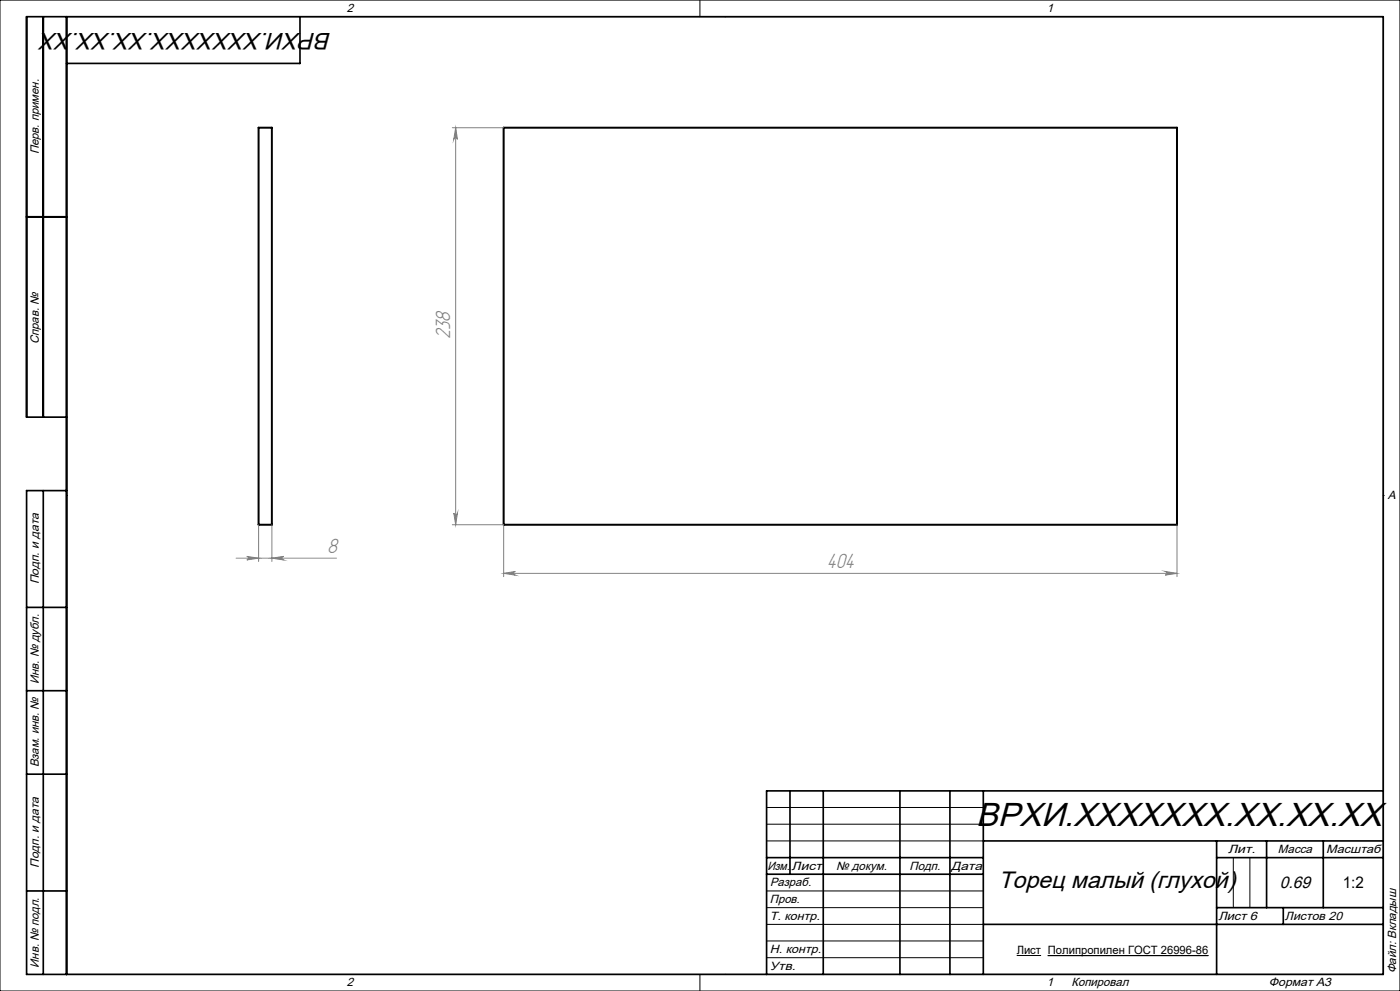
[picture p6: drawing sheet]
<svg xmlns="http://www.w3.org/2000/svg" width="420mm" height="297mm" viewBox="0 0 420 297" stroke-linecap="round" stroke-linejoin="round" font-family="sans-serif">
<path d="M77.6 38.3h4v119h-4zM151.1 38.3h202v119h-202zM8 65h12" fill="none" stroke="#000" stroke-width=".6"/>
<g fill="none" stroke="#000" stroke-width=".3">
<path d="M0 0h420v297h-420zM20 5h395v287h-395zM210 0v5M217.5 5h.1M20 148.5h.1M415 148.5h.1M230 242h65M230 247h65M230 252h65M370 257v15M375 257v15M230 267h65"/>
<path d="M230 272h65M230 277h65M210 292v5M217.5 292h.1M230 282h65M230 287h65M305 286.4h7.3M314.4 286.4h48.1"/>
</g>
<g fill="none" stroke="#808080" stroke-width=".3">
<path d="M135.7 38.3h15.4M136.7 38.3l.5 3.5a.55 .55 0 0 0-.5-.5 .55 .55 0 0 0-.6 .5zM136.7 38.3v119M77.6 157.3v11M81.6 157.3v11M135.7 157.3h15.4M136.1 153.8a.55 .55 0 0 0 .6 .5 .55 .55 0 0 0 .5-.5l-.5 3.5zM151.1 157.3v15.5M353.1 157.3v15.5M70.8 167.3h30.1M74 166.8l3.6 .5-3.6 .5a.53 .53 0 0 0 .6-.5 .53 .53 0 0 0-.6-.5zM81.6 167.3l3.5-.5a.53 .53 0 0 0-.5 .5 .53 .53 0 0 0 .5 .5z"/>
<path d="M151.1 171.8h202M151.1 171.8l3.5-.5a.55 .55 0 0 0-.5 .5 .55 .55 0 0 0 .5 .6zM349.6 171.3l3.5 .5-3.5 .6a.55 .55 0 0 0 .5-.6 .55 .55 0 0 0-.5-.5z"/>
</g>
<g fill="none" stroke="#000" stroke-width=".5">
<path d="M13 5v120M20 5v287M90 5v14h-70M8 65h12M20 125h-12v-120h407v287h-407v-145h12M13 147v145M8 182h12M8 207h12M8 232h12M237 237v25M247 237v55M270 237v55"/>
<path d="M285 237v55M295 237v55M415 237h-185v55M230 257h65M295 252h120M365 252v40M365 257h50M380 252v20M397 252v20M8 267h12M230 262h65M295 277h120"/>
<path d="M365 272h50M385 272v5"/>
</g>
<g fill="#808080">
<path d="M151.1 171.8l3.5-.5a.55 .55 0 0 0-.5 .5 .55 .55 0 0 0 .5 .6zM349.6 171.3l3.5 .5-3.5 .6a.55 .55 0 0 0 .5-.6 .55 .55 0 0 0-.5-.5zM74 166.8l3.6 .5-3.6 .5a.53 .53 0 0 0 .6-.5 .53 .53 0 0 0-.6-.5zM81.6 167.3l3.5-.5a.53 .53 0 0 0-.5 .5 .53 .53 0 0 0 .5 .5z"/>
<path d="M136.7 38.3l.5 3.5a.55 .55 0 0 0-.5-.5 .55 .55 0 0 0-.6 .5zM136.1 153.8a.55 .55 0 0 0 .6 .5 .55 .55 0 0 0 .5-.5l-.5 3.5z"/>
</g>
<text font-size="10" x="292.8" y="247.6">ВРХИ.XXXXXXX.XX.XX.XX</text>
<g font-size="7.1">
<text x="99.4" y="9.8" transform="rotate(-180 99.4 9.8)">ВРХИ.XXXXXXX.XX.XX.XX</text>
<text x="299.5" y="266.1">Торец малый (глухой)</text>
</g>
<g font-size="6.9" fill="#808080">
<text x="135" y="101.7" transform="rotate(-90 135 101.7)">238</text>
<text x="98.2" y="165.6">8</text>
<text x="248" y="170.1">404</text>
</g>
<text font-size="5" x="383.9" y="266.1">0.69</text>
<text font-size="4.8" x="402.8" y="266.1">1:2</text>
<g font-size="3.6">
<text x="104" y="3.6">2</text>
<text x="314" y="3.6">1</text>
<text x="11.6" y="46.3" transform="rotate(-90 11.6 46.3)">Перв. примен.</text>
<text x="11.6" y="103.2" transform="rotate(-90 11.6 103.2)">Справ. №</text>
<text x="416.4" y="149.6">A</text>
<text x="11.6" y="175.1" transform="rotate(-90 11.6 175.1)">Подп. и дата</text>
<text x="11.6" y="205" transform="rotate(-90 11.6 205)">Инв. № дубл.</text>
<text x="11.6" y="230" transform="rotate(-90 11.6 230)">Взам. инв. №</text>
<text x="368.4" y="255.6">Лит.</text>
<text x="383.4" y="255.6">Масса</text>
<text x="397.8" y="255.6">Масштаб</text>
<text x="11.6" y="260.1" transform="rotate(-90 11.6 260.1)">Подп. и дата</text>
<text x="230.2" y="260.6">Изм.</text>
<text x="237.5" y="260.6">Лист</text>
<text x="250.9" y="260.6">№ докум.</text>
<text x="272.9" y="260.6">Подп.</text>
<text x="285.4" y="260.6">Дата</text>
<text x="231" y="265.6">Разраб.</text>
<text x="231" y="275.6">Т. контр.</text>
<text x="231" y="270.6">Пров.</text>
<text x="365.5" y="275.6">Лист 6</text>
<text x="385.5" y="275.6">Листов 20</text>
<text x="231" y="285.6">Н. контр.</text>
<text x="11.6" y="290" transform="rotate(-90 11.6 290)">Инв. № подл.</text>
<text x="231" y="290.6">Утв.</text>
<text x="418.9" y="291.8" transform="rotate(-90 418.9 291.8)">Файл: Вкладыш</text>
<text x="104" y="295.6">2</text>
<text x="314" y="295.6">1</text>
<text x="321.5" y="295.6">Копировал</text>
<text x="380.7" y="295.6">Формат А3</text>
</g>
<text font-size="3.4" x="305" y="286">Лист Полипропилен ГОСТ 26996-86</text>
</svg>
